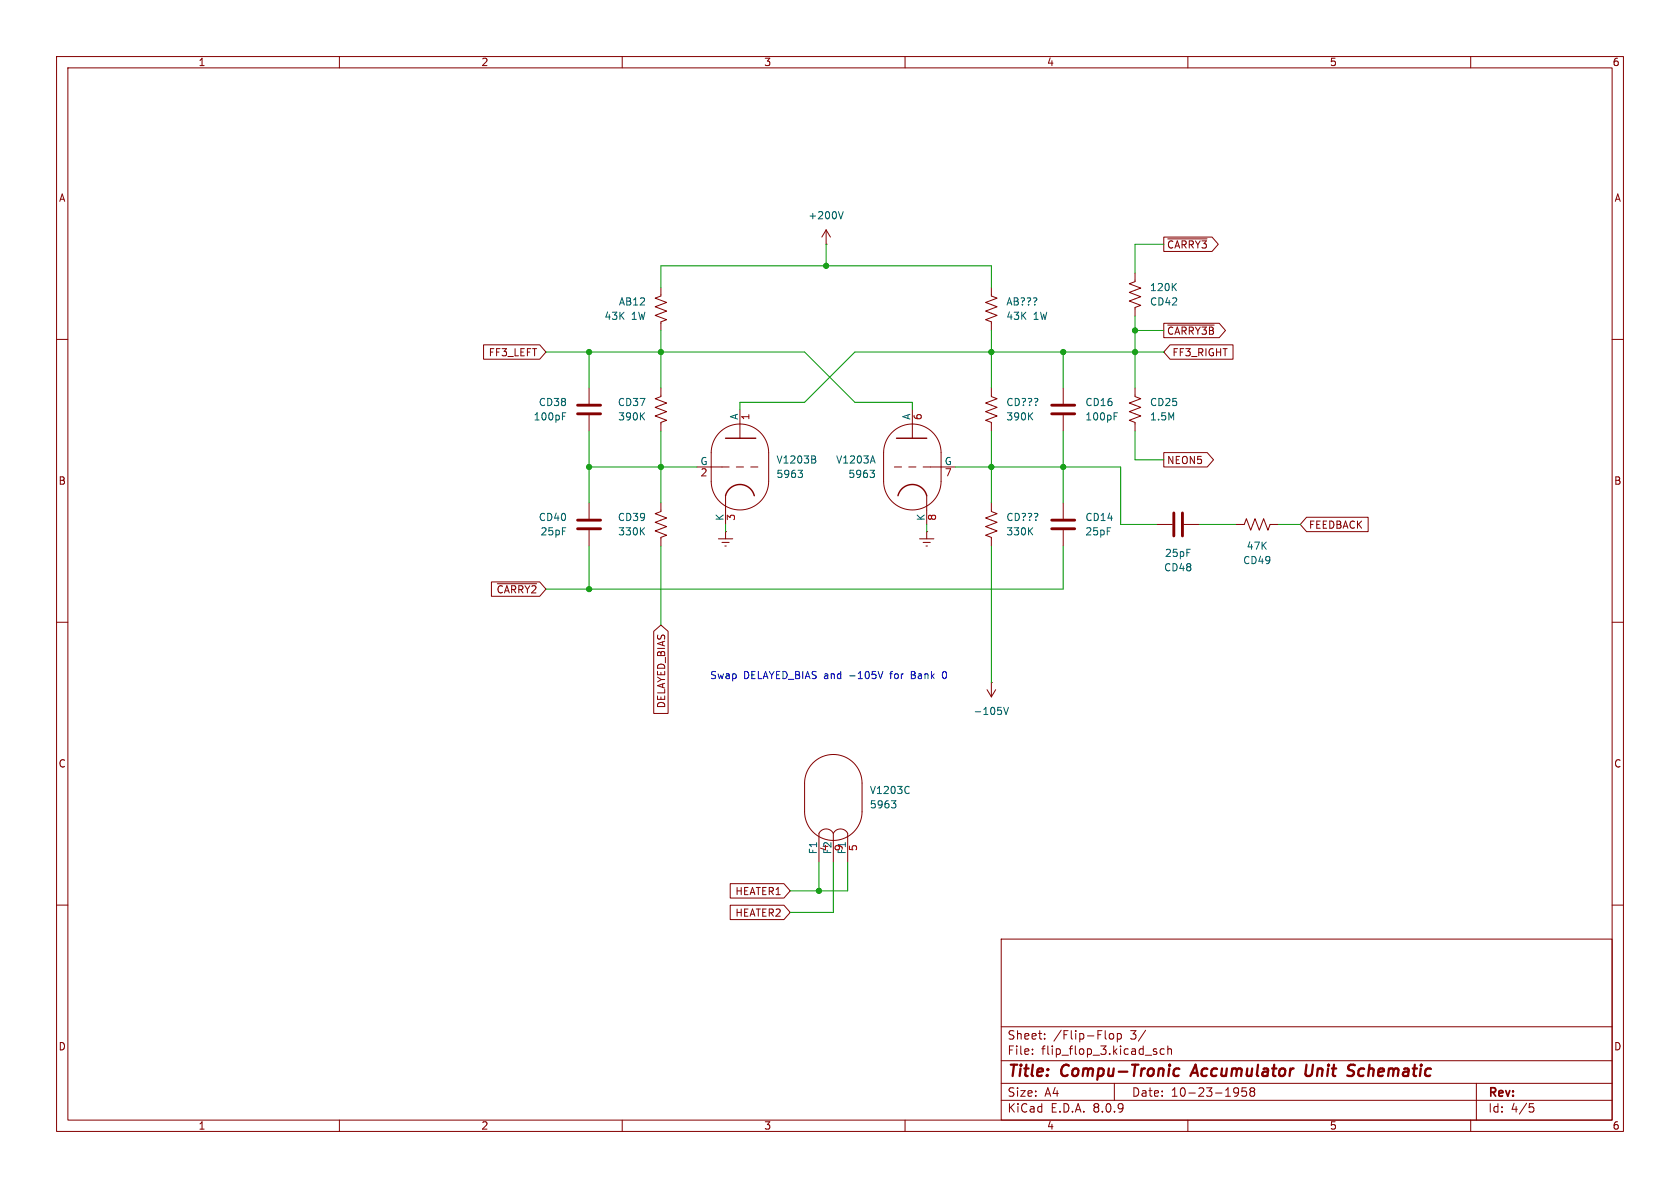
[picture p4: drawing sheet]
(kicad_sch
 (version 20231120)
 (generator "eeschema")
 (generator_version "8.0")
 (paper "A4")
 (title_block
  (title "Compu-Tronic Accumulator Unit Schematic")
  (date "10-23-1958"))
 (lib_symbols
  (symbol "Device:C"
   (pin_numbers hide)
   (pin_names
    (offset 0.254)) (exclude_from_sim no) (in_bom yes) (on_board yes)
   (property "Reference" "C" (at 0.635 2.54 0) (effects (font (size 1.27 1.27)) (justify left)))
   (property "Value" "C" (at 0.635 -2.54 0) (effects (font (size 1.27 1.27)) (justify left)))
   (property "Footprint" "" (at 0.9652 -3.81 0) (effects (font (size 1.27 1.27)) (hide yes)))
   (property "Datasheet" "~" (at 0 0 0) (effects (font (size 1.27 1.27)) (hide yes)))
   (property "Description" "Unpolarized capacitor" (at 0 0 0) (effects (font (size 1.27 1.27)) (hide yes)))
   (symbol "C_0_1"
    (polyline (pts (xy -2.032 -0.762) (xy 2.032 -0.762)) (stroke (width 0.508) (type default)) (fill (type none)))
    (polyline (pts (xy -2.032 0.762) (xy 2.032 0.762)) (stroke (width 0.508) (type default)) (fill (type none))))
   (symbol "C_1_1"
    (pin passive line (at 0 3.81 270) (length 2.794) (name "~" (effects (font (size 1.27 1.27)))) (number "1" (effects (font (size 1.27 1.27)))))
    (pin passive line (at 0 -3.81 90) (length 2.794) (name "~" (effects (font (size 1.27 1.27)))) (number "2" (effects (font (size 1.27 1.27)))))))
  (symbol "Device:R_US"
   (pin_numbers hide)
   (pin_names
    (offset 0)) (exclude_from_sim no) (in_bom yes) (on_board yes)
   (property "Reference" "R" (at 2.54 0 90) (effects (font (size 1.27 1.27))))
   (property "Value" "R_US" (at -2.54 0 90) (effects (font (size 1.27 1.27))))
   (property "Footprint" "" (at 1.016 -0.254 90) (effects (font (size 1.27 1.27)) (hide yes)))
   (property "Datasheet" "~" (at 0 0 0) (effects (font (size 1.27 1.27)) (hide yes)))
   (property "Description" "Resistor, US symbol" (at 0 0 0) (effects (font (size 1.27 1.27)) (hide yes)))
   (symbol "R_US_0_1"
    (polyline (pts (xy 0 -2.286) (xy 0 -2.54)) (stroke (width 0) (type default)) (fill (type none)))
    (polyline (pts (xy 0 2.286) (xy 0 2.54)) (stroke (width 0) (type default)) (fill (type none)))
    (polyline (pts (xy 0 -0.762) (xy 1.016 -1.143) (xy 0 -1.524) (xy -1.016 -1.905) (xy 0 -2.286)) (stroke (width 0) (type default)) (fill (type none)))
    (polyline (pts (xy 0 0.762) (xy 1.016 0.381) (xy 0 0) (xy -1.016 -0.381) (xy 0 -0.762)) (stroke (width 0) (type default)) (fill (type none)))
    (polyline (pts (xy 0 2.286) (xy 1.016 1.905) (xy 0 1.524) (xy -1.016 1.143) (xy 0 0.762)) (stroke (width 0) (type default)) (fill (type none))))
   (symbol "R_US_1_1"
    (pin passive line (at 0 3.81 270) (length 1.27) (name "~" (effects (font (size 1.27 1.27)))) (number "1" (effects (font (size 1.27 1.27)))))
    (pin passive line (at 0 -3.81 90) (length 1.27) (name "~" (effects (font (size 1.27 1.27)))) (number "2" (effects (font (size 1.27 1.27)))))))
  (symbol "Valve:ECC81"
   (pin_names
    (offset 0)) (exclude_from_sim no) (in_bom yes) (on_board yes)
   (property "Reference" "U" (at 3.302 7.874 0) (effects (font (size 1.27 1.27))))
   (property "Value" "ECC81" (at 8.89 -7.62 0) (effects (font (size 1.27 1.27))))
   (property "Footprint" "Valve:Valve_Noval_P" (at 6.858 -10.16 0) (effects (font (size 1.27 1.27)) (hide yes)))
   (property "Datasheet" "http://www.r-type.org/pdfs/ecc81.pdf" (at 0 0 0) (effects (font (size 1.27 1.27)) (hide yes)))
   (property "Description" "double triode" (at 0 0 0) (effects (font (size 1.27 1.27)) (hide yes)))
   (property "ki_locked" "" (at 0 0 0) (effects (font (size 1.27 1.27))))
   (symbol "ECC81_0_1"
    (arc (start -5.08 -2.54) (mid 0 -7.5979) (end 5.08 -2.54) (stroke (width 0) (type default)) (fill (type none)))
    (polyline (pts (xy 5.08 2.54) (xy 5.08 -2.54)) (stroke (width 0) (type default)) (fill (type none)))
    (polyline (pts (xy -5.08 2.54) (xy -5.08 -2.54) (xy -5.08 -2.54)) (stroke (width 0) (type default)) (fill (type none)))
    (arc (start 5.08 2.54) (mid 0 7.5979) (end -5.08 2.54) (stroke (width 0) (type default)) (fill (type none))))
   (symbol "ECC81_1_0"
    (polyline (pts (xy -2.54 -5.08) (xy -2.54 -7.62)) (stroke (width 0) (type default)) (fill (type none)))
    (polyline (pts (xy 0 5.08) (xy 0 7.62)) (stroke (width 0) (type default)) (fill (type none))))
   (symbol "ECC81_1_1"
    (polyline (pts (xy -5.08 0) (xy -3.175 0)) (stroke (width 0) (type default)) (fill (type none)))
    (polyline (pts (xy -1.905 0) (xy -3.175 0)) (stroke (width 0.1524) (type default)) (fill (type none)))
    (polyline (pts (xy -0.635 0) (xy 0.635 0)) (stroke (width 0.1524) (type default)) (fill (type none)))
    (polyline (pts (xy 1.905 0) (xy 3.175 0)) (stroke (width 0.1524) (type default)) (fill (type none)))
    (polyline (pts (xy -2.54 5.08) (xy 2.794 5.08) (xy 2.794 5.08)) (stroke (width 0.254) (type default)) (fill (type none)))
    (arc (start 2.54 -5.08) (mid 0 -3.0968) (end -2.54 -5.08) (stroke (width 0.254) (type default)) (fill (type none)))
    (pin output line (at 0 10.16 270) (length 2.54) (name "A" (effects (font (size 1.27 1.27)))) (number "6" (effects (font (size 1.27 1.27)))))
    (pin input line (at -7.62 0 0) (length 2.54) (name "G" (effects (font (size 1.27 1.27)))) (number "7" (effects (font (size 1.27 1.27)))))
    (pin bidirectional line (at -2.54 -10.16 90) (length 2.54) (name "K" (effects (font (size 1.27 1.27)))) (number "8" (effects (font (size 1.27 1.27))))))
   (symbol "ECC81_2_0"
    (polyline (pts (xy -2.54 -5.08) (xy -2.54 -7.62)) (stroke (width 0) (type default)) (fill (type none)))
    (polyline (pts (xy 0 5.08) (xy 0 7.62)) (stroke (width 0) (type default)) (fill (type none))))
   (symbol "ECC81_2_1"
    (polyline (pts (xy -5.08 0) (xy -3.175 0)) (stroke (width 0) (type default)) (fill (type none)))
    (polyline (pts (xy -1.905 0) (xy -3.175 0)) (stroke (width 0.1524) (type default)) (fill (type none)))
    (polyline (pts (xy -0.635 0) (xy 0.635 0)) (stroke (width 0.1524) (type default)) (fill (type none)))
    (polyline (pts (xy 1.905 0) (xy 3.175 0)) (stroke (width 0.1524) (type default)) (fill (type none)))
    (polyline (pts (xy -2.54 5.08) (xy 2.794 5.08) (xy 2.794 5.08)) (stroke (width 0.254) (type default)) (fill (type none)))
    (arc (start 2.54 -5.08) (mid 0 -3.0968) (end -2.54 -5.08) (stroke (width 0.254) (type default)) (fill (type none)))
    (pin output line (at 0 10.16 270) (length 2.54) (name "A" (effects (font (size 1.27 1.27)))) (number "1" (effects (font (size 1.27 1.27)))))
    (pin input line (at -7.62 0 0) (length 2.54) (name "G" (effects (font (size 1.27 1.27)))) (number "2" (effects (font (size 1.27 1.27)))))
    (pin bidirectional line (at -2.54 -10.16 90) (length 2.54) (name "K" (effects (font (size 1.27 1.27)))) (number "3" (effects (font (size 1.27 1.27))))))
   (symbol "ECC81_3_1"
    (arc (start 0 -6.35) (mid -1.27 -5.5651) (end -2.54 -6.35) (stroke (width 0) (type default)) (fill (type none)))
    (arc (start 2.54 -6.35) (mid 1.27 -5.5651) (end 0 -6.35) (stroke (width 0) (type default)) (fill (type none)))
    (pin power_in line (at -2.54 -11.43 90) (length 5.08) (name "F1" (effects (font (size 1.27 1.27)))) (number "4" (effects (font (size 1.27 1.27)))))
    (pin power_in line (at 2.54 -11.43 90) (length 5.08) (name "F1" (effects (font (size 1.27 1.27)))) (number "5" (effects (font (size 1.27 1.27)))))
    (pin power_in line (at 0 -11.43 90) (length 5.08) (name "F2" (effects (font (size 1.27 1.27)))) (number "9" (effects (font (size 1.27 1.27)))))))
  (symbol "power:Earth"
   (power)
   (pin_numbers hide)
   (pin_names
    (offset 0) hide) (exclude_from_sim no) (in_bom yes) (on_board yes)
   (property "Reference" "#PWR" (at 0 -6.35 0) (effects (font (size 1.27 1.27)) (hide yes)))
   (property "Value" "Earth" (at 0 -3.81 0) (effects (font (size 1.27 1.27))))
   (property "Footprint" "" (at 0 0 0) (effects (font (size 1.27 1.27)) (hide yes)))
   (property "Datasheet" "~" (at 0 0 0) (effects (font (size 1.27 1.27)) (hide yes)))
   (property "Description" "Power symbol creates a global label with name \"Earth\"" (at 0 0 0) (effects (font (size 1.27 1.27)) (hide yes)))
   (symbol "Earth_0_1"
    (polyline (pts (xy -0.635 -1.905) (xy 0.635 -1.905)) (stroke (width 0) (type default)) (fill (type none)))
    (polyline (pts (xy -0.127 -2.54) (xy 0.127 -2.54)) (stroke (width 0) (type default)) (fill (type none)))
    (polyline (pts (xy 0 -1.27) (xy 0 0)) (stroke (width 0) (type default)) (fill (type none)))
    (polyline (pts (xy 1.27 -1.27) (xy -1.27 -1.27)) (stroke (width 0) (type default)) (fill (type none))))
   (symbol "Earth_1_1"
    (pin power_in line (at 0 0 270) (length 0) (name "~" (effects (font (size 1.27 1.27)))) (number "1" (effects (font (size 1.27 1.27)))))))
  (symbol "power:VCCQ"
   (power)
   (pin_numbers hide)
   (pin_names
    (offset 0) hide) (exclude_from_sim no) (in_bom yes) (on_board yes)
   (property "Reference" "#PWR" (at 0 -3.81 0) (effects (font (size 1.27 1.27)) (hide yes)))
   (property "Value" "VCCQ" (at 0 3.556 0) (effects (font (size 1.27 1.27))))
   (property "Footprint" "" (at 0 0 0) (effects (font (size 1.27 1.27)) (hide yes)))
   (property "Datasheet" "" (at 0 0 0) (effects (font (size 1.27 1.27)) (hide yes)))
   (property "Description" "Power symbol creates a global label with name \"VCCQ\"" (at 0 0 0) (effects (font (size 1.27 1.27)) (hide yes)))
   (symbol "VCCQ_0_1"
    (polyline (pts (xy -0.762 1.27) (xy 0 2.54)) (stroke (width 0) (type default)) (fill (type none)))
    (polyline (pts (xy 0 0) (xy 0 2.54)) (stroke (width 0) (type default)) (fill (type none)))
    (polyline (pts (xy 0 2.54) (xy 0.762 1.27)) (stroke (width 0) (type default)) (fill (type none))))
   (symbol "VCCQ_1_1"
    (pin power_in line (at 0 0 90) (length 0) (name "~" (effects (font (size 1.27 1.27)))) (number "1" (effects (font (size 1.27 1.27)))))))
  (symbol "power:VD"
   (power)
   (pin_numbers hide)
   (pin_names
    (offset 0) hide) (exclude_from_sim no) (in_bom yes) (on_board yes)
   (property "Reference" "#PWR" (at 0 -3.81 0) (effects (font (size 1.27 1.27)) (hide yes)))
   (property "Value" "VD" (at 0 3.556 0) (effects (font (size 1.27 1.27))))
   (property "Footprint" "" (at 0 0 0) (effects (font (size 1.27 1.27)) (hide yes)))
   (property "Datasheet" "" (at 0 0 0) (effects (font (size 1.27 1.27)) (hide yes)))
   (property "Description" "Power symbol creates a global label with name \"VD\"" (at 0 0 0) (effects (font (size 1.27 1.27)) (hide yes)))
   (symbol "VD_0_1"
    (polyline (pts (xy -0.762 1.27) (xy 0 2.54)) (stroke (width 0) (type default)) (fill (type none)))
    (polyline (pts (xy 0 0) (xy 0 2.54)) (stroke (width 0) (type default)) (fill (type none)))
    (polyline (pts (xy 0 2.54) (xy 0.762 1.27)) (stroke (width 0) (type default)) (fill (type none))))
   (symbol "VD_1_1"
    (pin power_in line (at 0 0 90) (length 0) (name "~" (effects (font (size 1.27 1.27)))) (number "1" (effects (font (size 1.27 1.27))))))))
 (junction
  (at 116.84 62.23)
  (diameter 0)
  (color 0 0 0 0))
 (junction
  (at 200.66 62.23)
  (diameter 0)
  (color 0 0 0 0))
 (junction
  (at 187.96 82.55)
  (diameter 0)
  (color 0 0 0 0))
 (junction
  (at 200.66 58.42)
  (diameter 0)
  (color 0 0 0 0))
 (junction
  (at 187.96 62.23)
  (diameter 0)
  (color 0 0 0 0))
 (junction
  (at 146.05 46.99)
  (diameter 0)
  (color 0 0 0 0))
 (junction
  (at 175.26 82.55)
  (diameter 0)
  (color 0 0 0 0))
 (junction
  (at 175.26 62.23)
  (diameter 0)
  (color 0 0 0 0))
 (junction
  (at 104.14 82.55)
  (diameter 0)
  (color 0 0 0 0))
 (junction
  (at 116.84 82.55)
  (diameter 0)
  (color 0 0 0 0))
 (junction
  (at 104.14 62.23)
  (diameter 0)
  (color 0 0 0 0))
 (junction
  (at 144.78 157.48)
  (diameter 0)
  (color 0 0 0 0))
 (junction
  (at 104.14 104.14)
  (diameter 0)
  (color 0 0 0 0))
 (wire
  (pts (xy 104.14 88.9) (xy 104.14 82.55))
  (stroke (width 0) (type default)))
 (wire
  (pts (xy 146.05 43.18) (xy 146.05 46.99))
  (stroke (width 0) (type default)))
 (wire
  (pts (xy 104.14 96.52) (xy 104.14 104.14))
  (stroke (width 0) (type default)))
 (wire
  (pts (xy 142.24 71.12) (xy 130.81 71.12))
  (stroke (width 0) (type default)))
 (wire
  (pts (xy 142.24 62.23) (xy 151.13 71.12))
  (stroke (width 0) (type default)))
 (wire
  (pts (xy 187.96 82.55) (xy 175.514 82.55))
  (stroke (width 0) (type default)))
 (wire
  (pts (xy 175.26 82.55) (xy 175.26 76.2))
  (stroke (width 0) (type default)))
 (wire
  (pts (xy 175.26 62.23) (xy 175.26 68.58))
  (stroke (width 0) (type default)))
 (wire
  (pts (xy 218.44 92.71) (xy 212.09 92.71))
  (stroke (width 0) (type default)))
 (wire
  (pts (xy 144.78 157.48) (xy 149.86 157.48))
  (stroke (width 0) (type default)))
 (wire
  (pts (xy 139.7 161.29) (xy 147.32 161.29))
  (stroke (width 0) (type default)))
 (wire
  (pts (xy 104.14 62.23) (xy 116.84 62.23))
  (stroke (width 0) (type default)))
 (wire
  (pts (xy 229.87 92.71) (xy 226.06 92.71))
  (stroke (width 0) (type default)))
 (wire
  (pts (xy 96.52 62.23) (xy 104.14 62.23))
  (stroke (width 0) (type default)))
 (wire
  (pts (xy 96.52 104.14) (xy 104.14 104.14))
  (stroke (width 0) (type default)))
 (wire
  (pts (xy 130.81 71.12) (xy 130.81 72.39))
  (stroke (width 0) (type default)))
 (wire
  (pts (xy 116.84 82.55) (xy 116.84 88.9))
  (stroke (width 0) (type default)))
 (wire
  (pts (xy 175.26 46.99) (xy 175.26 50.8))
  (stroke (width 0) (type default)))
 (wire
  (pts (xy 200.66 62.23) (xy 200.66 68.58))
  (stroke (width 0) (type default)))
 (wire
  (pts (xy 116.84 46.99) (xy 116.84 50.8))
  (stroke (width 0) (type default)))
 (wire
  (pts (xy 139.7 157.48) (xy 144.78 157.48))
  (stroke (width 0) (type default)))
 (wire
  (pts (xy 168.91 82.55) (xy 175.26 82.55))
  (stroke (width 0) (type default)))
 (wire
  (pts (xy 146.05 46.99) (xy 175.26 46.99))
  (stroke (width 0) (type default)))
 (wire
  (pts (xy 104.14 76.2) (xy 104.14 82.55))
  (stroke (width 0) (type default)))
 (wire
  (pts (xy 205.74 58.42) (xy 200.66 58.42))
  (stroke (width 0) (type default)))
 (wire
  (pts (xy 151.13 62.23) (xy 175.26 62.23))
  (stroke (width 0) (type default)))
 (wire
  (pts (xy 151.13 62.23) (xy 142.24 71.12))
  (stroke (width 0) (type default)))
 (wire
  (pts (xy 205.74 43.18) (xy 200.66 43.18))
  (stroke (width 0) (type default)))
 (wire
  (pts (xy 175.26 82.55) (xy 175.26 88.9))
  (stroke (width 0) (type default)))
 (wire
  (pts (xy 200.66 81.28) (xy 200.66 76.2))
  (stroke (width 0) (type default)))
 (wire
  (pts (xy 104.14 68.58) (xy 104.14 62.23))
  (stroke (width 0) (type default)))
 (wire
  (pts (xy 123.19 82.55) (xy 116.84 82.55))
  (stroke (width 0) (type default)))
 (wire
  (pts (xy 116.84 58.42) (xy 116.84 62.23))
  (stroke (width 0) (type default)))
 (wire
  (pts (xy 198.12 92.71) (xy 204.47 92.71))
  (stroke (width 0) (type default)))
 (wire
  (pts (xy 187.96 88.9) (xy 187.96 82.55))
  (stroke (width 0) (type default)))
 (wire
  (pts (xy 116.84 46.99) (xy 146.05 46.99))
  (stroke (width 0) (type default)))
 (wire
  (pts (xy 163.83 93.98) (xy 163.83 92.71))
  (stroke (width 0) (type default)))
 (wire
  (pts (xy 187.96 62.23) (xy 200.66 62.23))
  (stroke (width 0) (type default)))
 (wire
  (pts (xy 104.14 82.55) (xy 116.84 82.55))
  (stroke (width 0) (type default)))
 (wire
  (pts (xy 147.32 161.29) (xy 147.32 152.4))
  (stroke (width 0) (type default)))
 (wire
  (pts (xy 161.29 71.12) (xy 161.29 72.39))
  (stroke (width 0) (type default)))
 (wire
  (pts (xy 116.84 62.23) (xy 142.24 62.23))
  (stroke (width 0) (type default)))
 (wire
  (pts (xy 187.96 76.2) (xy 187.96 82.55))
  (stroke (width 0) (type default)))
 (wire
  (pts (xy 205.74 81.28) (xy 200.66 81.28))
  (stroke (width 0) (type default)))
 (wire
  (pts (xy 116.84 62.23) (xy 116.84 68.58))
  (stroke (width 0) (type default)))
 (wire
  (pts (xy 116.84 82.55) (xy 116.84 76.2))
  (stroke (width 0) (type default)))
 (wire
  (pts (xy 151.13 71.12) (xy 161.29 71.12))
  (stroke (width 0) (type default)))
 (wire
  (pts (xy 200.66 55.88) (xy 200.66 58.42))
  (stroke (width 0) (type default)))
 (wire
  (pts (xy 205.74 62.23) (xy 200.66 62.23))
  (stroke (width 0) (type default)))
 (wire
  (pts (xy 144.78 152.4) (xy 144.78 157.48))
  (stroke (width 0) (type default)))
 (wire
  (pts (xy 104.14 104.14) (xy 187.96 104.14))
  (stroke (width 0) (type default)))
 (wire
  (pts (xy 200.66 58.42) (xy 200.66 62.23))
  (stroke (width 0) (type default)))
 (wire
  (pts (xy 198.12 92.71) (xy 198.12 82.55))
  (stroke (width 0) (type default)))
 (wire
  (pts (xy 187.96 104.14) (xy 187.96 96.52))
  (stroke (width 0) (type default)))
 (wire
  (pts (xy 116.84 96.52) (xy 116.84 110.49))
  (stroke (width 0) (type default)))
 (wire
  (pts (xy 149.86 157.48) (xy 149.86 152.4))
  (stroke (width 0) (type default)))
 (wire
  (pts (xy 175.26 96.52) (xy 175.26 120.65))
  (stroke (width 0) (type default)))
 (wire
  (pts (xy 198.12 82.55) (xy 187.96 82.55))
  (stroke (width 0) (type default)))
 (wire
  (pts (xy 200.66 43.18) (xy 200.66 48.26))
  (stroke (width 0) (type default)))
 (wire
  (pts (xy 175.26 58.42) (xy 175.26 62.23))
  (stroke (width 0) (type default)))
 (wire
  (pts (xy 128.27 93.98) (xy 128.27 92.71))
  (stroke (width 0) (type default)))
 (wire
  (pts (xy 187.96 68.58) (xy 187.96 62.23))
  (stroke (width 0) (type default)))
 (wire
  (pts (xy 187.96 62.23) (xy 175.514 62.23))
  (stroke (width 0) (type default)))
 (text "Swap DELAYED_BIAS and -105V for Bank 0"
  (exclude_from_sim no)
  (at 146.558 119.634 0)
  (effects (font (size 1.27 1.27))))
 (global_label "~{CARRY3B}"
  (shape output)
  (at 205.74 58.42 0)
  (fields_autoplaced yes)
  (effects (font (size 1.27 1.27)) (justify left))
  (property "Intersheetrefs" "${INTERSHEET_REFS}" (at 217.1919 58.42 0) (effects (font (size 1.27 1.27)) (justify left) (hide yes))))
 (global_label "~{CARRY2}"
  (shape input)
  (at 96.52 104.14 180)
  (fields_autoplaced yes)
  (effects (font (size 1.27 1.27)) (justify right))
  (property "Intersheetrefs" "${INTERSHEET_REFS}" (at 86.3381 104.14 0) (effects (font (size 1.27 1.27)) (justify right) (hide yes))))
 (global_label "DELAYED_BIAS"
  (shape input)
  (at 116.84 110.49 270)
  (fields_autoplaced yes)
  (effects (font (size 1.27 1.27)) (justify right))
  (property "Intersheetrefs" "${INTERSHEET_REFS}" (at 116.84 126.659 90) (effects (font (size 1.27 1.27)) (justify right) (hide yes))))
 (global_label "HEATER1"
  (shape input)
  (at 139.7 157.48 180)
  (fields_autoplaced yes)
  (effects (font (size 1.27 1.27)) (justify right))
  (property "Intersheetrefs" "${INTERSHEET_REFS}" (at 128.5506 157.48 0) (effects (font (size 1.27 1.27)) (justify right) (hide yes))))
 (global_label "NEON5"
  (shape output)
  (at 205.74 81.28 0)
  (fields_autoplaced yes)
  (effects (font (size 1.27 1.27)) (justify left))
  (property "Intersheetrefs" "${INTERSHEET_REFS}" (at 215.0752 81.28 0) (effects (font (size 1.27 1.27)) (justify left) (hide yes))))
 (global_label "FF3_LEFT"
  (shape input)
  (at 96.52 62.23 180)
  (fields_autoplaced yes)
  (effects (font (size 1.27 1.27)) (justify right))
  (property "Intersheetrefs" "${INTERSHEET_REFS}" (at 84.9472 62.23 0) (effects (font (size 1.27 1.27)) (justify right) (hide yes))))
 (global_label "FF3_RIGHT"
  (shape input)
  (at 205.74 62.23 0)
  (fields_autoplaced yes)
  (effects (font (size 1.27 1.27)) (justify left))
  (property "Intersheetrefs" "${INTERSHEET_REFS}" (at 218.5224 62.23 0) (effects (font (size 1.27 1.27)) (justify left) (hide yes))))
 (global_label "~{CARRY3}"
  (shape output)
  (at 205.74 43.18 0)
  (fields_autoplaced yes)
  (effects (font (size 1.27 1.27)) (justify left))
  (property "Intersheetrefs" "${INTERSHEET_REFS}" (at 215.9219 43.18 0) (effects (font (size 1.27 1.27)) (justify left) (hide yes))))
 (global_label "HEATER2"
  (shape input)
  (at 139.7 161.29 180)
  (fields_autoplaced yes)
  (effects (font (size 1.27 1.27)) (justify right))
  (property "Intersheetrefs" "${INTERSHEET_REFS}" (at 128.5506 161.29 0) (effects (font (size 1.27 1.27)) (justify right) (hide yes))))
 (global_label "FEEDBACK"
  (shape input)
  (at 229.87 92.71 0)
  (fields_autoplaced yes)
  (effects (font (size 1.27 1.27)) (justify left))
  (property "Intersheetrefs" "${INTERSHEET_REFS}" (at 242.4104 92.71 0) (effects (font (size 1.27 1.27)) (justify left) (hide yes))))
 (symbol
  (lib_id "Device:C")
  (at 208.28 92.71 270)
  (unit 1)
  (exclude_from_sim no)
  (in_bom yes)
  (on_board yes)
  (dnp no)
  (property "Reference" "CD48" (at 208.28 100.33 90) (effects (font (size 1.27 1.27))))
  (property "Value" "25pF" (at 208.28 97.79 90) (effects (font (size 1.27 1.27))))
  (property "Footprint" "" (at 204.47 93.6752 0) (effects (font (size 1.27 1.27)) (hide yes)))
  (property "Datasheet" "~" (at 208.28 92.71 0) (effects (font (size 1.27 1.27)) (hide yes)))
  (property "Description" "Unpolarized capacitor" (at 208.28 92.71 0) (effects (font (size 1.27 1.27)) (hide yes)))
  (pin "2")
  (pin "1"))
 (symbol
  (lib_id "Device:C")
  (at 104.14 92.71 0)
  (mirror y)
  (unit 1)
  (exclude_from_sim no)
  (in_bom yes)
  (on_board yes)
  (dnp no)
  (property "Reference" "CD40" (at 100.33 91.4399 0) (effects (font (size 1.27 1.27)) (justify left)))
  (property "Value" "25pF" (at 100.33 93.9799 0) (effects (font (size 1.27 1.27)) (justify left)))
  (property "Footprint" "" (at 103.1748 96.52 0) (effects (font (size 1.27 1.27)) (hide yes)))
  (property "Datasheet" "~" (at 104.14 92.71 0) (effects (font (size 1.27 1.27)) (hide yes)))
  (property "Description" "Unpolarized capacitor" (at 104.14 92.71 0) (effects (font (size 1.27 1.27)) (hide yes)))
  (pin "2")
  (pin "1"))
 (symbol
  (lib_id "Valve:ECC81")
  (at 130.81 82.55 0)
  (unit 2)
  (exclude_from_sim no)
  (in_bom yes)
  (on_board yes)
  (dnp no)
  (fields_autoplaced yes)
  (property "Reference" "V1203" (at 137.16 81.2799 0) (effects (font (size 1.27 1.27)) (justify left)))
  (property "Value" "5963" (at 137.16 83.8199 0) (effects (font (size 1.27 1.27)) (justify left)))
  (property "Footprint" "Valve:Valve_Noval_P" (at 137.668 92.71 0) (effects (font (size 1.27 1.27)) (hide yes)))
  (property "Datasheet" "http://www.r-type.org/pdfs/ecc81.pdf" (at 130.81 82.55 0) (effects (font (size 1.27 1.27)) (hide yes)))
  (property "Description" "double triode" (at 130.81 82.55 0) (effects (font (size 1.27 1.27)) (hide yes)))
  (pin "5")
  (pin "7")
  (pin "3")
  (pin "8")
  (pin "1")
  (pin "9")
  (pin "4")
  (pin "2")
  (pin "6"))
 (symbol
  (lib_id "Device:R_US")
  (at 116.84 72.39 0)
  (mirror y)
  (unit 1)
  (exclude_from_sim no)
  (in_bom yes)
  (on_board yes)
  (dnp no)
  (property "Reference" "CD37" (at 114.3 71.1199 0) (effects (font (size 1.27 1.27)) (justify left)))
  (property "Value" "390K" (at 114.3 73.6599 0) (effects (font (size 1.27 1.27)) (justify left)))
  (property "Footprint" "" (at 115.824 72.644 90) (effects (font (size 1.27 1.27)) (hide yes)))
  (property "Datasheet" "~" (at 116.84 72.39 0) (effects (font (size 1.27 1.27)) (hide yes)))
  (property "Description" "Resistor, US symbol" (at 116.84 72.39 0) (effects (font (size 1.27 1.27)) (hide yes)))
  (pin "1")
  (pin "2"))
 (symbol
  (lib_id "Device:C")
  (at 187.96 72.39 0)
  (unit 1)
  (exclude_from_sim no)
  (in_bom yes)
  (on_board yes)
  (dnp no)
  (property "Reference" "CD16" (at 191.77 71.1199 0) (effects (font (size 1.27 1.27)) (justify left)))
  (property "Value" "100pF" (at 191.77 73.6599 0) (effects (font (size 1.27 1.27)) (justify left)))
  (property "Footprint" "" (at 188.9252 76.2 0) (effects (font (size 1.27 1.27)) (hide yes)))
  (property "Datasheet" "~" (at 187.96 72.39 0) (effects (font (size 1.27 1.27)) (hide yes)))
  (property "Description" "Unpolarized capacitor" (at 187.96 72.39 0) (effects (font (size 1.27 1.27)) (hide yes)))
  (pin "2")
  (pin "1"))
 (symbol
  (lib_id "Device:R_US")
  (at 116.84 92.71 0)
  (mirror y)
  (unit 1)
  (exclude_from_sim no)
  (in_bom yes)
  (on_board yes)
  (dnp no)
  (property "Reference" "CD39" (at 114.3 91.4399 0) (effects (font (size 1.27 1.27)) (justify left)))
  (property "Value" "330K" (at 114.3 93.9799 0) (effects (font (size 1.27 1.27)) (justify left)))
  (property "Footprint" "" (at 115.824 92.964 90) (effects (font (size 1.27 1.27)) (hide yes)))
  (property "Datasheet" "~" (at 116.84 92.71 0) (effects (font (size 1.27 1.27)) (hide yes)))
  (property "Description" "Resistor, US symbol" (at 116.84 92.71 0) (effects (font (size 1.27 1.27)) (hide yes)))
  (pin "1")
  (pin "2"))
 (symbol
  (lib_id "Device:R_US")
  (at 200.66 72.39 0)
  (unit 1)
  (exclude_from_sim no)
  (in_bom yes)
  (on_board yes)
  (dnp no)
  (property "Reference" "CD25" (at 203.2 71.1199 0) (effects (font (size 1.27 1.27)) (justify left)))
  (property "Value" "1.5M" (at 203.2 73.6599 0) (effects (font (size 1.27 1.27)) (justify left)))
  (property "Footprint" "" (at 201.676 72.644 90) (effects (font (size 1.27 1.27)) (hide yes)))
  (property "Datasheet" "~" (at 200.66 72.39 0) (effects (font (size 1.27 1.27)) (hide yes)))
  (property "Description" "Resistor, US symbol" (at 200.66 72.39 0) (effects (font (size 1.27 1.27)) (hide yes)))
  (pin "1")
  (pin "2"))
 (symbol
  (lib_id "Device:R_US")
  (at 175.26 72.39 0)
  (unit 1)
  (exclude_from_sim no)
  (in_bom yes)
  (on_board yes)
  (dnp no)
  (property "Reference" "CD???" (at 177.8 71.1199 0) (effects (font (size 1.27 1.27)) (justify left)))
  (property "Value" "390K" (at 177.8 73.6599 0) (effects (font (size 1.27 1.27)) (justify left)))
  (property "Footprint" "" (at 176.276 72.644 90) (effects (font (size 1.27 1.27)) (hide yes)))
  (property "Datasheet" "~" (at 175.26 72.39 0) (effects (font (size 1.27 1.27)) (hide yes)))
  (property "Description" "Resistor, US symbol" (at 175.26 72.39 0) (effects (font (size 1.27 1.27)) (hide yes)))
  (pin "1")
  (pin "2"))
 (symbol
  (lib_id "Device:R_US")
  (at 175.26 54.61 0)
  (unit 1)
  (exclude_from_sim no)
  (in_bom yes)
  (on_board yes)
  (dnp no)
  (property "Reference" "AB???" (at 177.8 53.3399 0) (effects (font (size 1.27 1.27)) (justify left)))
  (property "Value" "43K 1W" (at 177.8 55.8799 0) (effects (font (size 1.27 1.27)) (justify left)))
  (property "Footprint" "" (at 176.276 54.864 90) (effects (font (size 1.27 1.27)) (hide yes)))
  (property "Datasheet" "~" (at 175.26 54.61 0) (effects (font (size 1.27 1.27)) (hide yes)))
  (property "Description" "Resistor, US symbol" (at 175.26 54.61 0) (effects (font (size 1.27 1.27)) (hide yes)))
  (pin "1")
  (pin "2"))
 (symbol
  (lib_id "power:Earth")
  (at 128.27 93.98 0)
  (unit 1)
  (exclude_from_sim no)
  (in_bom yes)
  (on_board yes)
  (dnp no)
  (fields_autoplaced yes)
  (property "Reference" "#PWR10" (at 128.27 100.33 0) (effects (font (size 1.27 1.27)) (hide yes)))
  (property "Value" "Earth" (at 128.27 99.06 0) (effects (font (size 1.27 1.27)) (hide yes)))
  (property "Footprint" "" (at 128.27 93.98 0) (effects (font (size 1.27 1.27)) (hide yes)))
  (property "Datasheet" "~" (at 128.27 93.98 0) (effects (font (size 1.27 1.27)) (hide yes)))
  (property "Description" "Power symbol creates a global label with name \"Earth\"" (at 128.27 93.98 0) (effects (font (size 1.27 1.27)) (hide yes)))
  (pin "1"))
 (symbol
  (lib_id "Device:R_US")
  (at 175.26 92.71 0)
  (unit 1)
  (exclude_from_sim no)
  (in_bom yes)
  (on_board yes)
  (dnp no)
  (property "Reference" "CD???" (at 177.8 91.4399 0) (effects (font (size 1.27 1.27)) (justify left)))
  (property "Value" "330K" (at 177.8 93.9799 0) (effects (font (size 1.27 1.27)) (justify left)))
  (property "Footprint" "" (at 176.276 92.964 90) (effects (font (size 1.27 1.27)) (hide yes)))
  (property "Datasheet" "~" (at 175.26 92.71 0) (effects (font (size 1.27 1.27)) (hide yes)))
  (property "Description" "Resistor, US symbol" (at 175.26 92.71 0) (effects (font (size 1.27 1.27)) (hide yes)))
  (pin "1")
  (pin "2"))
 (symbol
  (lib_id "Device:C")
  (at 187.96 92.71 0)
  (unit 1)
  (exclude_from_sim no)
  (in_bom yes)
  (on_board yes)
  (dnp no)
  (property "Reference" "CD14" (at 191.77 91.4399 0) (effects (font (size 1.27 1.27)) (justify left)))
  (property "Value" "25pF" (at 191.77 93.9799 0) (effects (font (size 1.27 1.27)) (justify left)))
  (property "Footprint" "" (at 188.9252 96.52 0) (effects (font (size 1.27 1.27)) (hide yes)))
  (property "Datasheet" "~" (at 187.96 92.71 0) (effects (font (size 1.27 1.27)) (hide yes)))
  (property "Description" "Unpolarized capacitor" (at 187.96 92.71 0) (effects (font (size 1.27 1.27)) (hide yes)))
  (pin "2")
  (pin "1"))
 (symbol
  (lib_id "Device:C")
  (at 104.14 72.39 0)
  (mirror y)
  (unit 1)
  (exclude_from_sim no)
  (in_bom yes)
  (on_board yes)
  (dnp no)
  (property "Reference" "CD38" (at 100.33 71.1199 0) (effects (font (size 1.27 1.27)) (justify left)))
  (property "Value" "100pF" (at 100.33 73.6599 0) (effects (font (size 1.27 1.27)) (justify left)))
  (property "Footprint" "" (at 103.1748 76.2 0) (effects (font (size 1.27 1.27)) (hide yes)))
  (property "Datasheet" "~" (at 104.14 72.39 0) (effects (font (size 1.27 1.27)) (hide yes)))
  (property "Description" "Unpolarized capacitor" (at 104.14 72.39 0) (effects (font (size 1.27 1.27)) (hide yes)))
  (pin "2")
  (pin "1"))
 (symbol
  (lib_id "Device:R_US")
  (at 116.84 54.61 0)
  (mirror y)
  (unit 1)
  (exclude_from_sim no)
  (in_bom yes)
  (on_board yes)
  (dnp no)
  (property "Reference" "AB12" (at 114.3 53.3399 0) (effects (font (size 1.27 1.27)) (justify left)))
  (property "Value" "43K 1W" (at 114.3 55.8799 0) (effects (font (size 1.27 1.27)) (justify left)))
  (property "Footprint" "" (at 115.824 54.864 90) (effects (font (size 1.27 1.27)) (hide yes)))
  (property "Datasheet" "~" (at 116.84 54.61 0) (effects (font (size 1.27 1.27)) (hide yes)))
  (property "Description" "Resistor, US symbol" (at 116.84 54.61 0) (effects (font (size 1.27 1.27)) (hide yes)))
  (pin "1")
  (pin "2"))
 (symbol
  (lib_id "power:VD")
  (at 175.26 120.65 180)
  (unit 1)
  (exclude_from_sim no)
  (in_bom yes)
  (on_board yes)
  (dnp no)
  (fields_autoplaced yes)
  (property "Reference" "#PWR15" (at 175.26 116.84 0) (effects (font (size 1.27 1.27)) (hide yes)))
  (property "Value" "-105V" (at 175.26 125.73 0) (effects (font (size 1.27 1.27))))
  (property "Footprint" "" (at 175.26 120.65 0) (effects (font (size 1.27 1.27)) (hide yes)))
  (property "Datasheet" "" (at 175.26 120.65 0) (effects (font (size 1.27 1.27)) (hide yes)))
  (property "Description" "Power symbol creates a global label with name \"VD\"" (at 175.26 120.65 0) (effects (font (size 1.27 1.27)) (hide yes)))
  (pin "1"))
 (symbol
  (lib_id "Valve:ECC81")
  (at 161.29 82.55 0)
  (mirror y)
  (unit 1)
  (exclude_from_sim no)
  (in_bom yes)
  (on_board yes)
  (dnp no)
  (property "Reference" "V1203" (at 154.94 81.2799 0) (effects (font (size 1.27 1.27)) (justify left)))
  (property "Value" "5963" (at 154.94 83.8199 0) (effects (font (size 1.27 1.27)) (justify left)))
  (property "Footprint" "Valve:Valve_Noval_P" (at 154.432 92.71 0) (effects (font (size 1.27 1.27)) (hide yes)))
  (property "Datasheet" "http://www.r-type.org/pdfs/ecc81.pdf" (at 161.29 82.55 0) (effects (font (size 1.27 1.27)) (hide yes)))
  (property "Description" "double triode" (at 161.29 82.55 0) (effects (font (size 1.27 1.27)) (hide yes)))
  (pin "5")
  (pin "7")
  (pin "3")
  (pin "8")
  (pin "1")
  (pin "9")
  (pin "4")
  (pin "2")
  (pin "6"))
 (symbol
  (lib_id "Device:R_US")
  (at 200.66 52.07 0)
  (mirror x)
  (unit 1)
  (exclude_from_sim no)
  (in_bom yes)
  (on_board yes)
  (dnp no)
  (property "Reference" "CD42" (at 203.2 53.3401 0) (effects (font (size 1.27 1.27)) (justify left)))
  (property "Value" "120K" (at 203.2 50.8001 0) (effects (font (size 1.27 1.27)) (justify left)))
  (property "Footprint" "" (at 201.676 51.816 90) (effects (font (size 1.27 1.27)) (hide yes)))
  (property "Datasheet" "~" (at 200.66 52.07 0) (effects (font (size 1.27 1.27)) (hide yes)))
  (property "Description" "Resistor, US symbol" (at 200.66 52.07 0) (effects (font (size 1.27 1.27)) (hide yes)))
  (pin "1")
  (pin "2"))
 (symbol
  (lib_id "Valve:ECC81")
  (at 147.32 140.97 0)
  (unit 3)
  (exclude_from_sim no)
  (in_bom yes)
  (on_board yes)
  (dnp no)
  (fields_autoplaced yes)
  (property "Reference" "V1203" (at 153.67 139.6999 0) (effects (font (size 1.27 1.27)) (justify left)))
  (property "Value" "5963" (at 153.67 142.2399 0) (effects (font (size 1.27 1.27)) (justify left)))
  (property "Footprint" "Valve:Valve_Noval_P" (at 154.178 151.13 0) (effects (font (size 1.27 1.27)) (hide yes)))
  (property "Datasheet" "http://www.r-type.org/pdfs/ecc81.pdf" (at 147.32 140.97 0) (effects (font (size 1.27 1.27)) (hide yes)))
  (property "Description" "double triode" (at 147.32 140.97 0) (effects (font (size 1.27 1.27)) (hide yes)))
  (pin "5")
  (pin "7")
  (pin "3")
  (pin "8")
  (pin "1")
  (pin "9")
  (pin "4")
  (pin "2")
  (pin "6"))
 (symbol
  (lib_id "power:VCCQ")
  (at 146.05 43.18 0)
  (unit 1)
  (exclude_from_sim no)
  (in_bom yes)
  (on_board yes)
  (dnp no)
  (fields_autoplaced yes)
  (property "Reference" "#PWR13" (at 146.05 46.99 0) (effects (font (size 1.27 1.27)) (hide yes)))
  (property "Value" "+200V" (at 146.05 38.1 0) (effects (font (size 1.27 1.27))))
  (property "Footprint" "" (at 146.05 43.18 0) (effects (font (size 1.27 1.27)) (hide yes)))
  (property "Datasheet" "" (at 146.05 43.18 0) (effects (font (size 1.27 1.27)) (hide yes)))
  (property "Description" "Power symbol creates a global label with name \"VCCQ\"" (at 146.05 43.18 0) (effects (font (size 1.27 1.27)) (hide yes)))
  (pin "1"))
 (symbol
  (lib_id "Device:R_US")
  (at 222.25 92.71 270)
  (unit 1)
  (exclude_from_sim no)
  (in_bom yes)
  (on_board yes)
  (dnp no)
  (property "Reference" "CD49" (at 222.25 99.06 90) (effects (font (size 1.27 1.27))))
  (property "Value" "47K" (at 222.25 96.52 90) (effects (font (size 1.27 1.27))))
  (property "Footprint" "" (at 221.996 93.726 90) (effects (font (size 1.27 1.27)) (hide yes)))
  (property "Datasheet" "~" (at 222.25 92.71 0) (effects (font (size 1.27 1.27)) (hide yes)))
  (property "Description" "Resistor, US symbol" (at 222.25 92.71 0) (effects (font (size 1.27 1.27)) (hide yes)))
  (pin "1")
  (pin "2"))
 (symbol
  (lib_id "power:Earth")
  (at 163.83 93.98 0)
  (unit 1)
  (exclude_from_sim no)
  (in_bom yes)
  (on_board yes)
  (dnp no)
  (fields_autoplaced yes)
  (property "Reference" "#PWR14" (at 163.83 100.33 0) (effects (font (size 1.27 1.27)) (hide yes)))
  (property "Value" "Earth" (at 163.83 99.06 0) (effects (font (size 1.27 1.27)) (hide yes)))
  (property "Footprint" "" (at 163.83 93.98 0) (effects (font (size 1.27 1.27)) (hide yes)))
  (property "Datasheet" "~" (at 163.83 93.98 0) (effects (font (size 1.27 1.27)) (hide yes)))
  (property "Description" "Power symbol creates a global label with name \"Earth\"" (at 163.83 93.98 0) (effects (font (size 1.27 1.27)) (hide yes)))
  (pin "1")))
